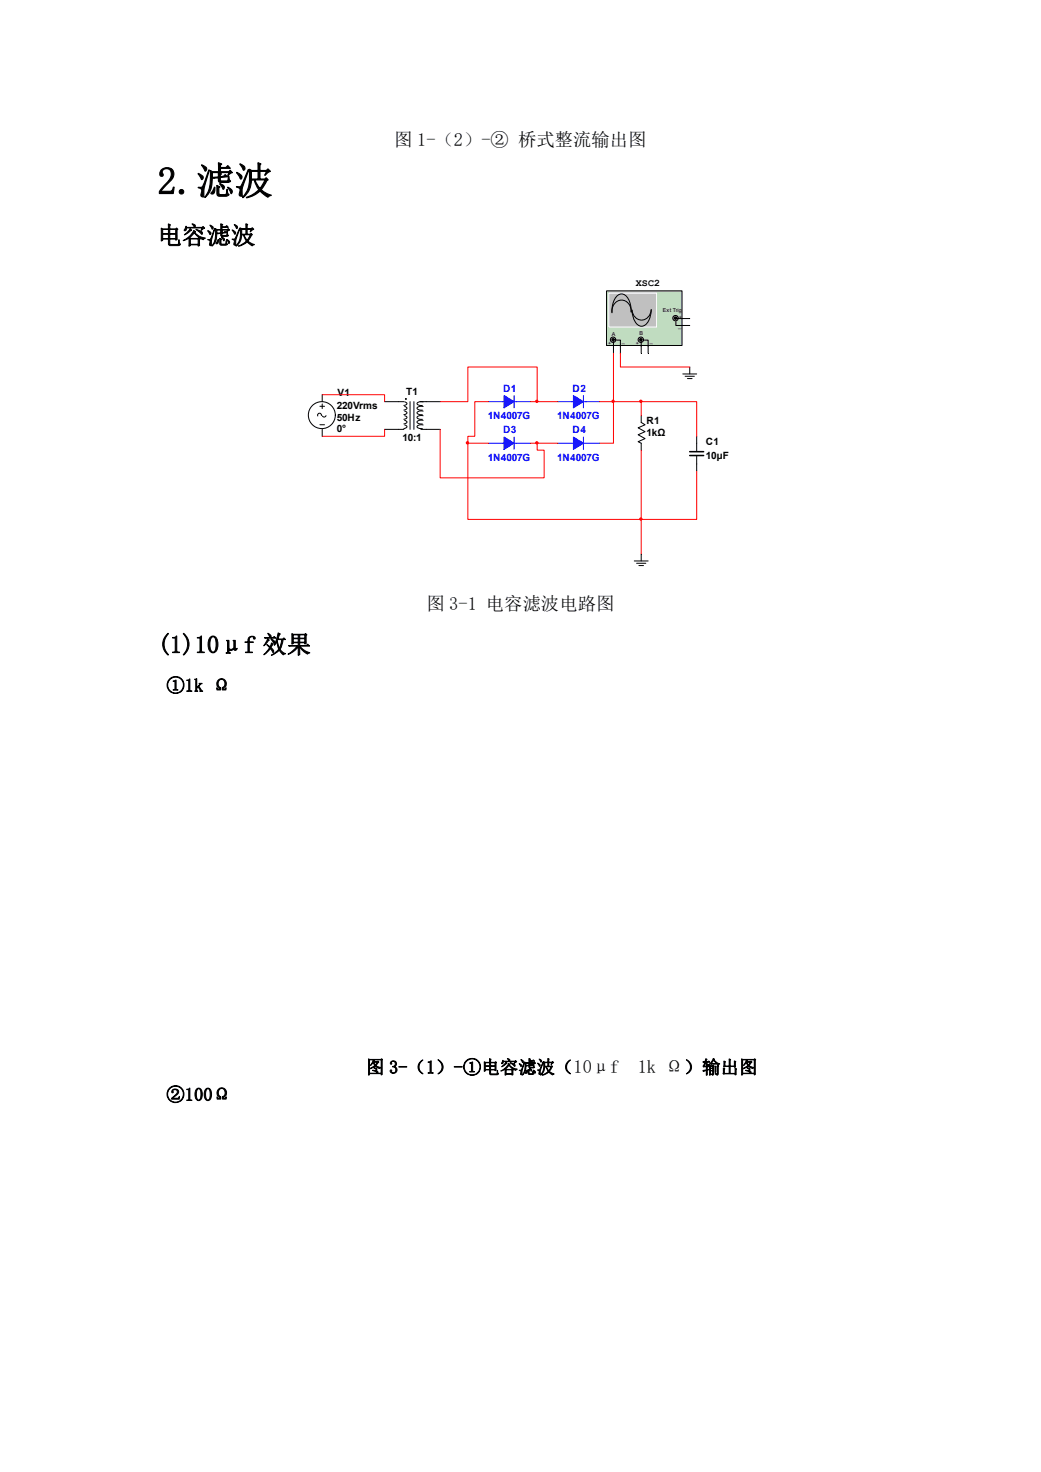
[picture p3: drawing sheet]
<svg xmlns="http://www.w3.org/2000/svg" width="210mm" height="297mm" viewBox="0 0 210 297" stroke-linecap="round" stroke-linejoin="round" font-family="sans-serif">
<g fill="none" stroke="#000" stroke-width=".2">
<path d="M65 79.6v1.4M137.7 75.5h2.8M138.2 75.9h1.9M138.7 76.4h.9M139.1 74.1v1.4M64.5 82h1M64.5 85.7h1M64.8 83.9a.39 .39 0 0 0-.4-.5 .39 .39 0 0 0-.3 .5M65 81.5v.9M65 86.6v1.4M65.8 83.9l-.4 .2-.4-.2M77.6 81h3.9"/>
<path d="M77.6 86.6h3.9M81.6 81.1l.5 .3-.1 .2-.5 .2M81.6 82l.5 .4-.1 .1-.5 .2M81.6 82.9l.5 .4-.1 .2-.5 .2M81.6 83.9l.5 .3-.1 .2-.5 .2M81.6 84.8l.5 .4-.1 .1-.5 .2M81.6 85.7l.5 .4-.1 .2-.5 .2M82.7 81v5.6M83.5 81v5.6M84.7 81h4.1M84.9 86.6h3.9M85.4 81.1l-.4-.1a.78 .78 0 0 0-.9 .4 1.06 1.06 0 0 0 1.1 .4"/>
<path d="M85.4 82h-.4a.78 .78 0 0 0-.9 .4 1.06 1.06 0 0 0 1.1 .3M85.4 82.9h-.4a.78 .78 0 0 0-.9 .4 1.06 1.06 0 0 0 1.1 .4M85.4 83.9l-.4-.1a.78 .78 0 0 0-.9 .4 1.06 1.06 0 0 0 1.1 .4M85.4 84.8h-.4a.78 .78 0 0 0-.9 .4 1.06 1.06 0 0 0 1.1 .3M85.4 85.7h-.4a.78 .78 0 0 0-.9 .4 1.06 1.06 0 0 0 1.1 .4M129.4 83.8v1.4l.7 .5-1.4 .6 1.4 .8-1.4 .6 1.4 .8-1.4 .6 .7 .3v1.4M128 113.2h2.8M128.4 113.7h1.9M128.9 114.1h.9M129.4 111.8v1.4"/>
<circle cx="64.9" cy="83.8" r="2.72"/>
<circle cx="81.9" cy="80.5" r=".08"/>
</g>
<g fill="#000">
<path d="M64.9 79.6h.2v.1h-.2z" fill-rule="evenodd"/>
<path d="M139.1 74h.1v.1h-.1z" fill-rule="evenodd"/>
<path d="M64.9 88h.2v.1h-.2z" fill-rule="evenodd"/>
<path d="M77.5 81h.2v.1h-.2z" fill-rule="evenodd"/>
<path d="M77.5 86.6h.2v.1h-.2z" fill-rule="evenodd"/>
<path d="M88.7 81h.2v.1h-.2z" fill-rule="evenodd"/>
<path d="M88.7 86.6h.2v.1h-.2z" fill-rule="evenodd"/>
<path d="M129.3 90.7h.1v.2h-.1z" fill-rule="evenodd"/>
<path d="M129.3 83.8h.1v.1h-.1z" fill-rule="evenodd"/>
<path d="M129.3 111.7h.1v.2h-.1z" fill-rule="evenodd"/>
</g>
<path d="M122.4 58.7h15.2v11h-15.2z" fill-rule="evenodd" fill="#c0dcc0" stroke="#000" stroke-width=".2"/>
<path d="M122.8 59.2h9.7v6.8h-9.7z" fill-rule="evenodd" fill="#c0c0c0" stroke="#fff" stroke-width=".2"/>
<path d="M127.3 62.9a1.98 1.98 0 0 0-2-2.4 1.98 1.98 0 0 0-1.8 2.5M127.3 63a4.1 4.1 0 0 0-1.5-3.6 1.54 1.54 0 0 0-1.9 1.2l-.4 1.4v1.1M131.4 62.5a1.94 1.94 0 0 1-1.9 2.1 1.94 1.94 0 0 1-2-2.1M131.4 62.5a3.6 3.6 0 0 1-1.5 3.2 1.82 1.82 0 0 1-2.2-1.6l-.2-1.5" fill="none" stroke="#000" stroke-width=".2"/>
<g fill="#a0a0a4" stroke="#000" stroke-width=".2">
<circle cx="129.3" cy="68.5" r=".54"/>
<circle cx="123.7" cy="68.5" r=".54"/>
<circle cx="136.3" cy="64.2" r=".54"/>
</g>
<path d="M123.8 68.9v2.4M124.4 68.6h.8v2.7M129.4 68.6v2.7M130 68.6h.8v2.7M136.4 64.9v.8h2.7M136.5 64.3h2.6" fill="none" stroke="#000" stroke-width=".2"/>
<g fill="#000" stroke="#000" stroke-width=".2">
<circle cx="123.7" cy="68.5" r=".23"/>
<circle cx="129.3" cy="68.5" r=".23"/>
<circle cx="136.3" cy="64.2" r=".23"/>
</g>
<g fill="#000">
<path d="M123.7 71.2h.1v.1h-.1z" fill-rule="evenodd"/>
<path d="M125.1 71.2h.1v.1h-.1z" fill-rule="evenodd"/>
<path d="M129.3 71.2h.1v.1h-.1z" fill-rule="evenodd"/>
<path d="M130.7 71.2h.1v.1h-.1z" fill-rule="evenodd"/>
<path d="M139.1 64.2h.1v.2h-.1z" fill-rule="evenodd"/>
<path d="M139.1 65.6h.1v.2h-.1z" fill-rule="evenodd"/>
</g>
<circle cx="129.3" cy="104.7" r=".23" fill="#f00" stroke="#f00" stroke-width=".2"/>
<path d="M101.7 79.8l2 1.2-2 1.3z" fill="#00f" stroke="#00f" stroke-width=".2"/>
<path d="M103.7 79.8v2.5M101.4 81h2.8" fill="none" stroke="#00f" stroke-width=".2"/>
<path d="M98.5 81h.2v.1h-.2z" fill-rule="evenodd" fill="#00f"/>
<path d="M98.6 81h2.8" fill="none" stroke="#00f" stroke-width=".2"/>
<path d="M106.9 81h.2v.1h-.2z" fill-rule="evenodd" fill="#00f"/>
<path d="M101.4 89.4h2.8M103.7 88.2v2.5M104.2 81h2.8" fill="none" stroke="#00f" stroke-width=".2"/>
<path d="M101.7 88.2l2 1.2-2 1.3z" fill="#00f" stroke="#00f" stroke-width=".2"/>
<path d="M98.5 89.4h.2v.1h-.2z" fill-rule="evenodd" fill="#00f"/>
<path d="M98.6 89.4h2.8" fill="none" stroke="#00f" stroke-width=".2"/>
<path d="M106.9 89.4h.2v.1h-.2z" fill-rule="evenodd" fill="#00f"/>
<path d="M104.2 89.4h2.8M115.4 89.4h2.8M117.7 88.2v2.5" fill="none" stroke="#00f" stroke-width=".2"/>
<circle cx="94.3" cy="89.4" r=".23" fill="#f00" stroke="#f00" stroke-width=".2"/>
<path d="M115.7 88.2l2 1.2-2 1.3z" fill="#00f" stroke="#00f" stroke-width=".2"/>
<path d="M112.5 89.4h.1v.1h-.1z" fill-rule="evenodd" fill="#00f"/>
<path d="M112.6 89.4h2.8" fill="none" stroke="#00f" stroke-width=".2"/>
<path d="M120.9 89.4h.1v.1h-.1z" fill-rule="evenodd" fill="#00f"/>
<path d="M117.7 79.8v2.5M115.4 81h2.8M118.2 89.4h2.8" fill="none" stroke="#00f" stroke-width=".2"/>
<circle cx="108.3" cy="89.4" r=".23" fill="#f00" stroke="#f00" stroke-width=".2"/>
<path d="M115.7 79.8l2 1.2-2 1.3z" fill="#00f" stroke="#00f" stroke-width=".2"/>
<path d="M112.5 81h.1v.1h-.1z" fill-rule="evenodd" fill="#00f"/>
<path d="M112.6 81h2.8" fill="none" stroke="#00f" stroke-width=".2"/>
<path d="M120.9 81h.1v.1h-.1z" fill-rule="evenodd" fill="#00f"/>
<path d="M118.2 81h2.8" fill="none" stroke="#00f" stroke-width=".2"/>
<g fill="#f00" stroke="#f00" stroke-width=".2">
<circle cx="108.3" cy="81" r=".23"/>
<circle cx="123.7" cy="81" r=".23"/>
<circle cx="129.3" cy="81" r=".23"/>
</g>
<path d="M139.1 91.1h2.8M139.1 91.9h2.8" fill="none" stroke="#000" stroke-width=".31"/>
<path d="M140.5 88v3M140.5 92.1v2.9" fill="none" stroke="#000" stroke-width=".2"/>
<g fill="#000">
<path d="M140.5 94.9h.1v.2h-.1z" fill-rule="evenodd"/>
<path d="M140.5 88h.1v.1h-.1z" fill-rule="evenodd"/>
</g>
<g fill="none" stroke="#f00" stroke-width=".2">
<path d="M65 79.6h12.6v1.4M123.8 71.3v18.1h-2.8M125.2 71.3v2.8h13.9M77.6 86.6v1.4h-12.6M88.8 86.6v9.8h21v-5.6h-1.4v-1.4M88.8 81h5.6v-6.9h14v6.9M94.4 89.4v15.4h46.1v-9.8M94.4 89.4h4.2M98.6 81h-2.8v7h-1.4v1.4M107 89.4h5.6M107 81h5.6M121 81h8.4"/>
<path d="M129.4 81h11.1v7M129.4 81v2.8M129.4 90.8v21"/>
</g>
<text font-size="7.7" x="31.7" y="39.2">2.滤波</text>
<g font-size="5">
<text x="31.7" y="49.2">电容滤波</text>
<text x="31.7" y="131.8">(1)10μf 效果</text>
</g>
<g font-size="3.7">
<text x="79.5" y="29.5">图 1-（2）-② 桥式整流输出图</text>
<text x="86" y="123">图 3-1 电容滤波电路图</text>
<text x="33.6" y="139.5">①1k Ω</text>
<text x="73.8" y="216.6">图 3-（1）-①电容滤波（10μf</text>
<text x="128.7" y="216.6">1k Ω）输出图</text>
<text x="33.6" y="222.1">②100Ω</text>
</g>
<g font-size="2">
<text x="128.3" y="57.8">XSC2</text>
<text x="68" y="82.6">220Vrms</text>
<text x="68.1" y="79.8">V1</text>
<text x="81.9" y="79.6">T1</text>
<text x="68" y="84.9">50Hz</text>
<text x="68" y="87.3">0°</text>
<text x="81.2" y="89">10:1</text>
<text x="130.4" y="85.5">R1</text>
<text x="130.4" y="88">1kΩ</text>
<text x="142.4" y="89.7">C1</text>
<text x="142.4" y="92.5">10µF</text>
</g>
<g font-size="2" fill="#00f">
<text x="101.5" y="79">D1</text>
<text x="115.5" y="79">D2</text>
<text x="98.4" y="84.6">1N4007G</text>
<text x="101.5" y="87.4">D3</text>
<text x="112.4" y="84.6">1N4007G</text>
<text x="115.5" y="87.4">D4</text>
<text x="98.4" y="93">1N4007G</text>
<text x="112.4" y="93">1N4007G</text>
</g>
<g font-size="1.1">
<text x="133.7" y="63">Ext Trig</text>
<text x="137" y="64.3">+</text>
<text x="122.7" y="69.7">+</text>
<text x="123.4" y="67.8">A</text>
<text x="125.5" y="69.2">_</text>
<text x="128.3" y="69.7">+</text>
<text x="129" y="67.7">B</text>
<text x="131.1" y="69.2">_</text>
<text x="136.8" y="66.1">_</text>
</g>
</svg>
